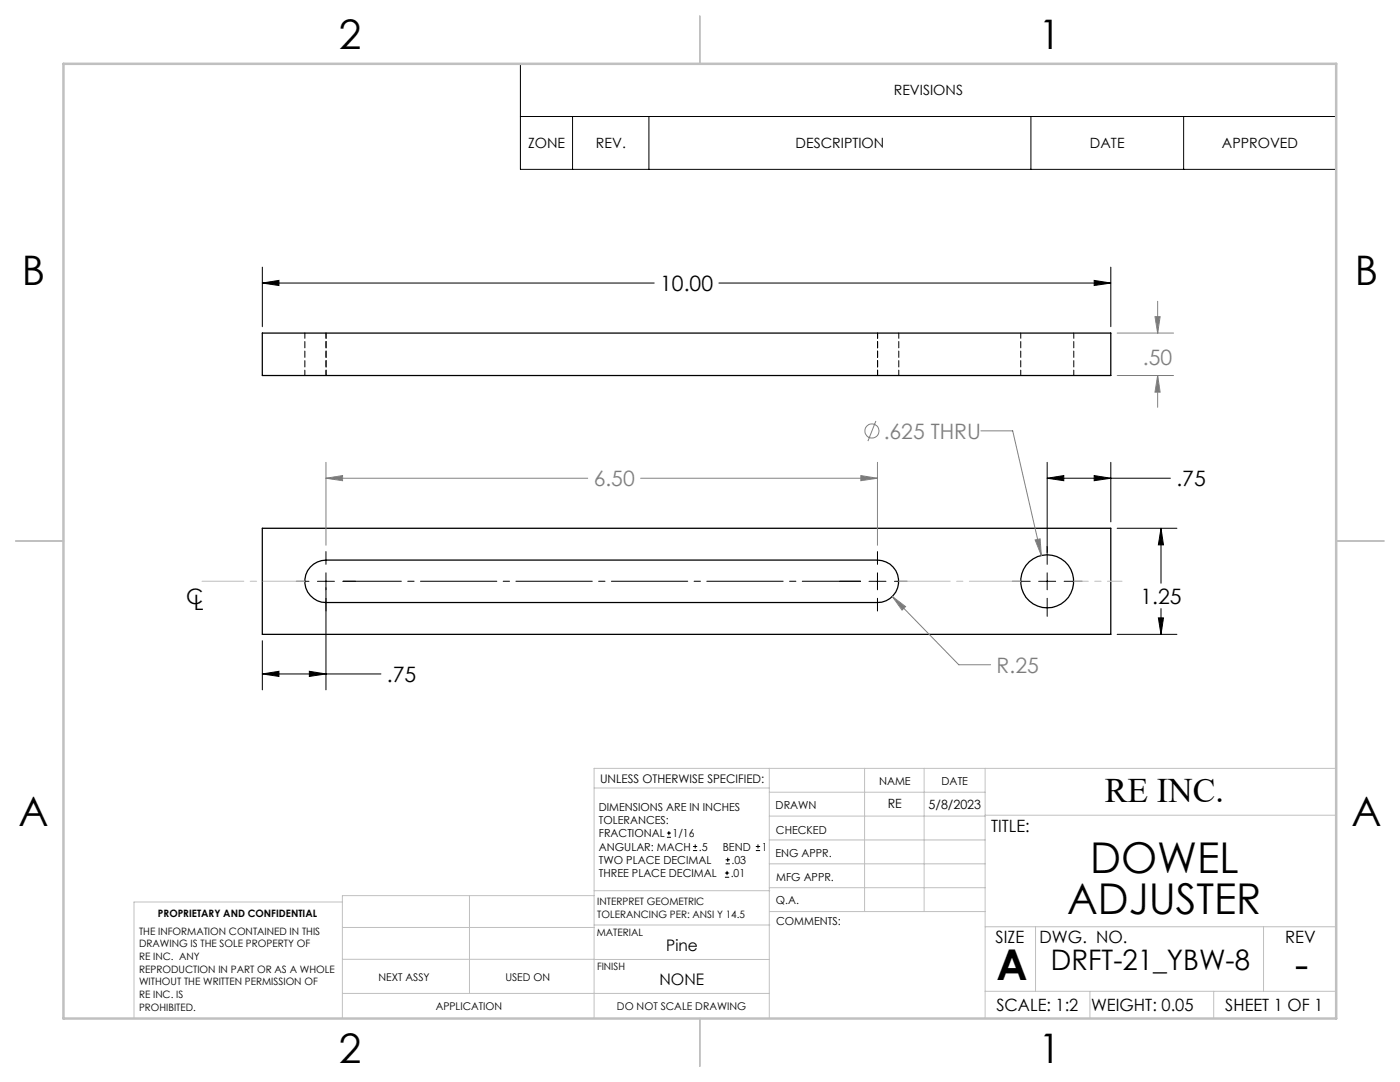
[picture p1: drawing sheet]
<svg xmlns="http://www.w3.org/2000/svg" width="279mm" height="216mm" viewBox="0 0 279 216" stroke-linecap="round" stroke-linejoin="round" font-family="sans-serif">
<g fill="none" stroke="#000" stroke-width=".25">
<path d="M52.4 66.5h169.3v8.4h-169.3zM52.4 105.4h169.3v21.2h-169.3zM61.9 113.2a4.4 4.4 0 0 1 3.2-1.4h110a4.2 4.2 0 0 1 4.2 4.2 4.2 4.2 0 0 1-4.2 4.2h-110a4.2 4.2 0 0 1-3.9-2.5 4.2 4.2 0 0 1 .7-4.5z"/>
<circle cx="209" cy="116" r="5.3"/>
</g>
<path d="M60.8 66.5v8.4M65.1 74.9v-8.4M175.1 74.9v-8.4M179.4 74.9v-8.4M203.7 66.5v8.4M214.3 74.9v-8.4" fill="none" stroke="#000" stroke-width=".2" stroke-dasharray="1.3 .6" stroke-dashoffset=".2"/>
<g fill="none" stroke="#808080" stroke-width=".2">
<path d="M223 74.9h11.2M223 66.5h11.2M230.5 63.2h1l-.5 3.3zM231 74.9l.5 3.3h-1zM231 60.1v6.4M231 74.9v6.4M65.1 95.4l3.3-.5v1zM65.1 92.3v16.5M65.1 95.4h52.2M127.8 95.4h47.3M171.8 94.9l3.3 .5-3.3 .5zM174.8 84l-1.6 4"/>
<path d="M175.1 92.3v16.5M195.8 86h6.3l5.7 24.8M178.1 119l2.6 2-.7 .7zM178.1 119l13.2 13.6h6.4M206.6 107.7l1-.2 .2 3.3z"/>
<circle cx="174" cy="86" r="1.42"/>
</g>
<g fill="none" stroke="#000" stroke-width=".2">
<path d="M103.9 12.7h162.8v21.1h-162.8zM103.9 23.2h162.8M114.3 23.2v10.6M129.5 23.2v10.6M205.7 23.2v10.6M236.2 23.2v10.6M52.4 56.5l3.3-.5v1zM52.4 53.3v11.9M52.4 56.5h78.2M143.5 56.5h78.2M218.4 56l3.3 .5-3.3 .5zM221.7 53.3v11.9"/>
<path d="M209 95.4l3.3-.5v1zM209 92.3v20.3M209 95.4h24.6M218.4 94.9l3.3 .5-3.3 .5zM221.7 92.3v11.8M59.1 116h2.6M63.4 116h3.3M65.1 110.1v2.5M65.1 114.3v23.4M68.4 116h2.6M167.6 116h4.1M173.4 116h3.4"/>
<path d="M175.1 110.1v2.5M175.1 114.3v3.4M175.1 119.4v2.5M178.5 116h2.5M202 116h3.6M207.3 116h3.4M209 114.3v3.4M209 119.4v3.6M212.4 116h3.6M223 105.4h11.9M231.7 105.4l.5 3.3h-1zM231.7 105.4v11"/>
<path d="M52.4 134.5l3.3-.6v1.1zM52.4 127.8v9.9M52.4 134.5h23.6M61.7 133.9l3.4 .6-3.4 .5zM223 126.6h11.9M231.2 123.3h1l-.5 3.3zM231.7 121.4v5.2M133.1 167.1h.8M133.1 166.2h.8M133.5 165.8v.9M138.3 169.7h.8M138.3 168.9h.8"/>
<path d="M138.7 168.5v.8M144.7 175h.8M144.7 174.2h.8M144.8 172.4h.9M144.8 171.6h.9M145.1 173.8v.8M145.2 171.1v.9M150.8 169.7h.9M150.8 168.9h.9M151.3 168.5v.8"/>
</g>
<path d="M171.8 116h-103.3" fill="none" stroke="#000" stroke-width=".2" stroke-dasharray="15.2 1.3 1.3 1.3" stroke-dashoffset="3.6"/>
<path d="M179.4 116h24.3" fill="none" stroke="#c0c0c0" stroke-width=".2" stroke-dasharray="15.2 1.3 1.3 1.3" stroke-dashoffset="5"/>
<path d="M214.3 116h9.6" fill="none" stroke="#c0c0c0" stroke-width=".2" stroke-dasharray="15.2 1.3 1.3 1.3" stroke-dashoffset="12.3"/>
<path d="M60.8 116h-20.5" fill="none" stroke="#c0c0c0" stroke-width=".2" stroke-dasharray="15.2 1.3 1.3 1.3" stroke-dashoffset="6.9"/>
<g fill="none" stroke="#c0c0c0" stroke-width=".2">
<path d="M118.6 157.2h34.9M153.5 153.3v49.9M153.5 158.1h43.1M172.5 153.3v28.6M184.4 153.3v28.6M196.6 153.3v49.9M266.7 153.3h-148.1v49.9M68.3 180h-41.6v23.2M93.7 178.7v19.5M118.6 178.7h-50.3v24.5M118.6 177.7h35M153.5 167.6h43.1"/>
<path d="M153.5 162.8h43.1M153.5 172.4h43.1M153.5 177.1h43.1M196.6 162.7h70.1M68.3 198.2h85.2M68.3 191.4l85.2 .1M68.3 185.1h50.3M118.6 184.6h35M153.6 181.9h43M196.6 197.8h70.1M196.6 184.9h70.1M206.7 184.9v12.9"/>
<path d="M217.5 197.8v5.4M242.2 197.8v5.4M252.2 184.9v12.9"/>
</g>
<path d="M139.7 3.2v9.5M3.1 107.9h9.6M266.7 107.9h9.5M139.7 203.2v9.6" fill="none" stroke="#c0c0c0" stroke-width=".25"/>
<path d="M12.7 12.7h254v190.5h-254z" fill="none" stroke="#c0c0c0" stroke-width=".5"/>
<path d="M61.7 133.9l3.4 .6-3.4 .5zM52.4 134.5l3.3-.6v1.1zM209 95.4l3.3-.5v1zM218.4 94.9l3.3 .5-3.3 .5zM231.7 105.4l.5 3.3h-1zM231.2 123.3h1l-.5 3.3zM218.4 56l3.3 .5-3.3 .5zM52.4 56.5l3.3-.5v1z" fill="#000"/>
<path d="M178.1 119l1.9 2.7 .7-.7zM65.1 95.4l3.3-.5v1zM171.8 94.9l3.3 .5-3.3 .5zM206.6 107.7l1.2 3.1-.2-3.3zM231 74.9l.5 3.3h-1zM230.5 63.2h1l-.5 3.3z" fill="#808080"/>
<g font-size="8.5">
<text x="217.6" y="174.2">DOWEL</text>
<text x="213" y="182.3">ADJUSTER</text>
<text x="198.9" y="195.5">A</text>
<text x="258.4" y="195.4">-</text>
</g>
<g font-size="8.1">
<text x="67.6" y="9.7">2</text>
<text x="207.3" y="9.7">1</text>
<text x="4.4" y="57">B</text>
<text x="270.4" y="57">B</text>
<text x="3.7" y="164.9">A</text>
<text x="269.7" y="164.9">A</text>
<text x="67.6" y="212.2">2</text>
<text x="207.3" y="212.2">1</text>
</g>
<text font-size="6.9" x="220.5" y="160.1">RE INC.</text>
<text font-size="5.6" x="209.7" y="193.5">DRFT-21_YBW-8</text>
<g font-size="4.2">
<text x="131.8" y="58.1">10.00</text>
<text x="234.8" y="97">.75</text>
<text x="37.2" y="120.5">C</text>
<text x="38.7" y="121.7">L</text>
<text x="227.6" y="120.5">1.25</text>
<text x="77.2" y="136.1">.75</text>
</g>
<g font-size="4.2" fill="#808080">
<text x="228.1" y="72.8">.50</text>
<text x="176.4" y="87.5">.625 THRU</text>
<text x="118.5" y="97">6.50</text>
<text x="198.9" y="134.2">R.25</text>
</g>
<g font-size="3.4">
<text x="197.8" y="166">TITLE:</text>
<text x="198.7" y="188.1">SIZE</text>
<text x="207.5" y="188.1">DWG. NO.</text>
<text x="256.5" y="188.2">REV</text>
<text x="198.8" y="201.7">SCALE: 1:2</text>
<text x="217.7" y="201.8">WEIGHT: 0.05</text>
<text x="244.5" y="201.7">SHEET 1 OF 1</text>
</g>
<g font-size="3.2">
<text x="133" y="189.8">Pine</text>
<text x="131.6" y="196.6">NONE</text>
</g>
<g font-size="2.8">
<text x="178.4" y="19">REVISIONS</text>
<text x="105.4" y="29.6">ZONE</text>
<text x="118.9" y="29.6">REV.</text>
<text x="158.8" y="29.6">DESCRIPTION</text>
<text x="217.5" y="29.6">DATE</text>
<text x="243.9" y="29.6">APPROVED</text>
</g>
<g font-size="2.5">
<text x="177.2" y="161.3">RE</text>
<text x="185.3" y="161.4">5/8/2023</text>
</g>
<text font-size="2.4" x="119.8" y="156.2">UNLESS OTHERWISE SPECIFIED:</text>
<g font-size="2.2">
<text x="119.5" y="161.8">DIMENSIONS ARE IN INCHES</text>
<text x="154.8" y="161.4">DRAWN</text>
<text x="175.4" y="156.6">NAME</text>
<text x="187.9" y="156.7">DATE</text>
<text x="119.5" y="164.4">TOLERANCES:</text>
<text x="119.5" y="167.1">FRACTIONAL</text>
<text x="134.2" y="167.1">1/16</text>
<text x="154.9" y="166.3">CHECKED</text>
<text x="119.5" y="172.4">TWO PLACE DECIMAL</text>
<text x="119.5" y="169.7">ANGULAR: MACH</text>
<text x="139.5" y="169.7">.5</text>
<text x="144.2" y="169.7">BEND</text>
<text x="146" y="172.4">.03</text>
<text x="152" y="169.7">1</text>
<text x="154.8" y="171">ENG APPR.</text>
<text x="119.5" y="175">THREE PLACE DECIMAL</text>
<text x="145.8" y="175">.01</text>
<text x="154.9" y="175.7">MFG APPR.</text>
<text x="154.9" y="180.4">Q.A.</text>
<text x="154.9" y="184.6">COMMENTS:</text>
</g>
<g font-size="2.1">
<text x="75.5" y="195.7">NEXT ASSY</text>
<text x="100.9" y="195.7">USED ON</text>
<text x="86.9" y="201.5">APPLICATION</text>
<text x="123.1" y="201.6">DO NOT SCALE DRAWING</text>
</g>
<g font-size="2">
<text x="31.5" y="182.9">PROPRIETARY AND CONFIDENTIAL</text>
<text x="119.2" y="180.6">INTERPRET GEOMETRIC</text>
<text x="119.2" y="183.1">TOLERANCING PER: ANSI Y 14.5</text>
<text x="27.8" y="186.5">THE INFORMATION CONTAINED IN THIS</text>
<text x="27.8" y="189">DRAWING IS THE SOLE PROPERTY OF</text>
<text x="27.8" y="191.6">RE INC. ANY</text>
<text x="119.1" y="186.7">MATERIAL</text>
<text x="27.8" y="194.1">REPRODUCTION IN PART OR AS A WHOLE</text>
<text x="27.8" y="196.6">WITHOUT THE WRITTEN PERMISSION OF</text>
<text x="119.1" y="193.5">FINISH</text>
<text x="27.8" y="199.1">RE INC. IS</text>
<text x="27.8" y="201.7">PROHIBITED.</text>
</g>
</svg>
